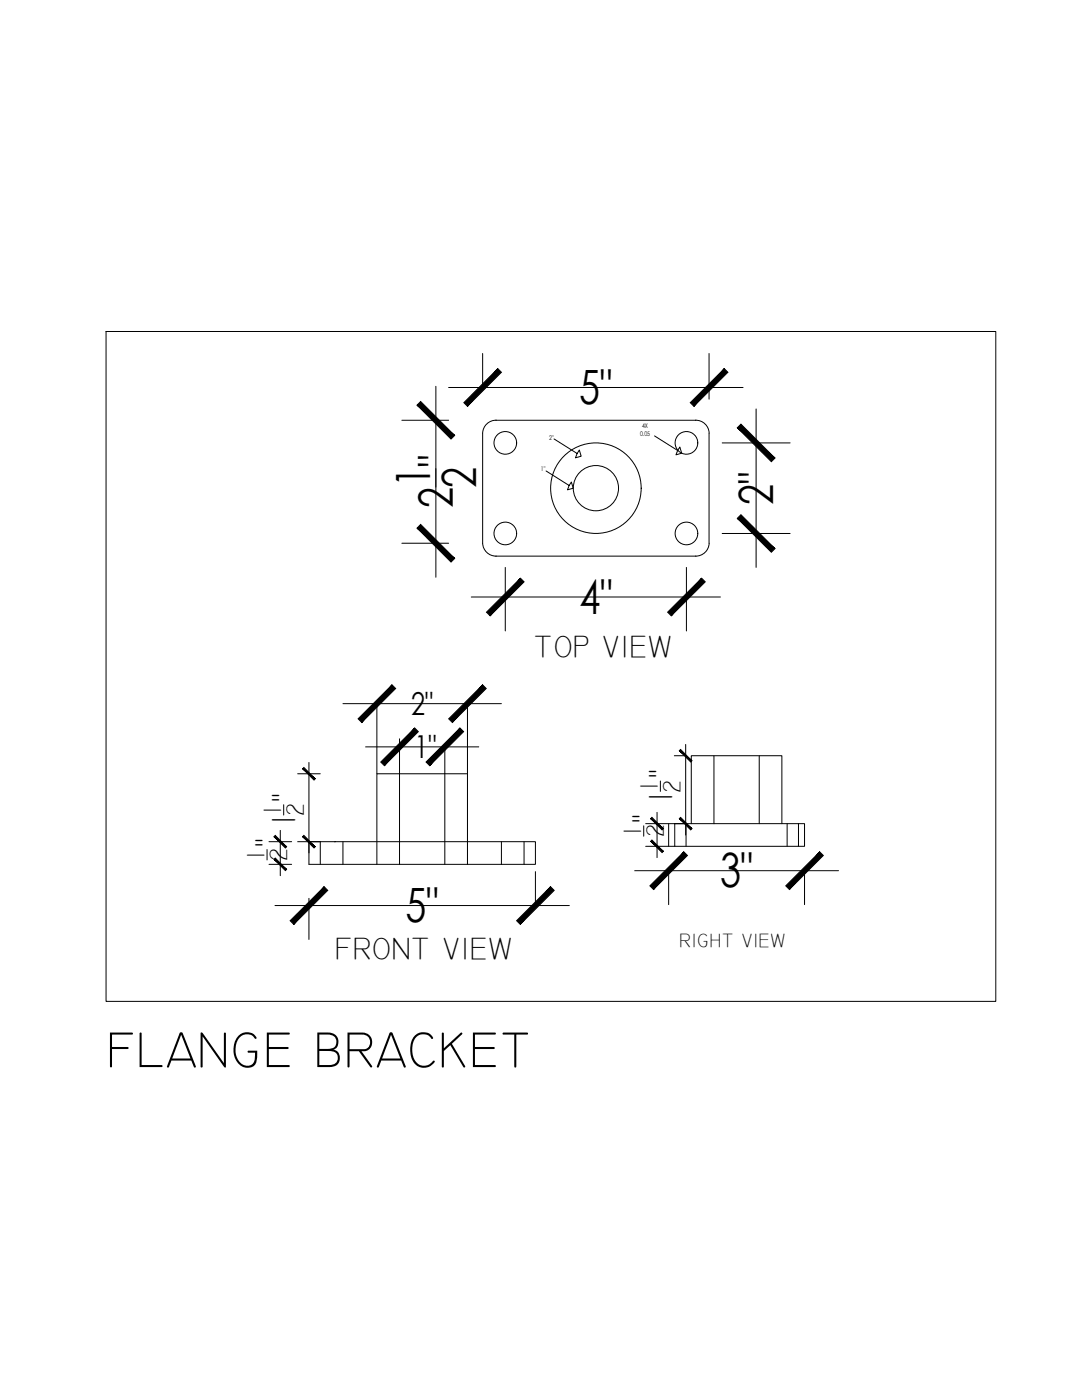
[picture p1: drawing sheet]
<svg xmlns="http://www.w3.org/2000/svg" width="216mm" height="279mm" viewBox="0 0 216 279" stroke-linecap="round" stroke-linejoin="round" font-family="sans-serif">
<!-- layer: DIM -->
<g fill="none" stroke="#000" stroke-width=".2">
<path d="M21.2 66.2h177.5v133.6h-177.5zM87 77.1v38.1M89.5 77.3h58.8M96.3 70.5v6.8M141.5 70.5v9.2M80.2 83.9h9.3M87 93.5v3.7M98.9 83.9h40M99 83.9a2.67 2.67 0 0 0-2.7 2.5v22a2.68 2.68 0 0 0 2.7 2.6M109 94l4.6 2.9 .4-.7 .4 1.2-1.2 .4 .4-.9M110.5 87.6l4.7 2.9 .4-.7 .4 1.2-1.2 .4 .4-.9M130.6 87l4.6 2.9 .5-.7 .3 1.2-1.1 .4 .3-.9"/>
<path d="M138.8 83.9a2.67 2.67 0 0 1 2.7 2.5M141.5 86.4v22M144.1 88.4h13.6M150.9 81.6v31.6M80.2 108.4h9.3M94 119.1h49.7M98.9 111h40M100.8 113.2v12.7M137 113.2v12.7M141.5 108.4a2.67 2.67 0 0 1-2.7 2.6M144.1 106.5h13.6M59.4 154.4h4.5"/>
<path d="M61.6 152.2v20.3h45.2v-4.5h-45.2M68.4 140.4h6.8M72.9 149.1h22.6M75.2 140.4h24.9M75.2 140.4v14M79.7 147.4v25.1M88.8 149.1v23.4M93.3 140.4v14M131.8 155.9v2M134.6 150.8h2.2M136.8 148.6v18M142.5 150.8v13.6"/>
<path d="M151.5 150.8v13.6M53.3 169.5v2.1M53.7 168h4.5M53.7 172.5h4.5M55.9 165.7v9.1M56.6 160.6v2.1M59.4 168h4.5v4.5M61.6 179.3v8.2M66.7 168h.1M68.4 168v4.5M75.2 172.5v-18.1h18.1v18.1M100.1 168v4.5"/>
<path d="M104.6 168v4.5M106.8 173.9v6.8M126.6 173.8h40.7M128.4 164.8v2.1M128.8 164.4h4.6M128.8 168.9h4.6M131.1 162.1v9.1M133.4 164.4h27.1v4.5h-27.1zM133.4 173.8v6.7M134.6 164.4h2.2M134.6 164.4v4.5M136.9 164.4v4.5"/>
<path d="M137.9 164.4v-13.6h18.1v13.6M157.1 164.4v4.5M159.3 164.4v4.5M160.5 173.8v6.7M54.9 180.7h58.7"/>
<circle cx="100.8" cy="88.4" r="2.26"/>
<circle cx="118.9" cy="97.4" r="9"/>
<circle cx="118.9" cy="97.4" r="4.5"/>
<circle cx="137" cy="88.4" r="2.26"/>
<circle cx="100.8" cy="106.5" r="2.26"/>
<circle cx="137" cy="106.5" r="2.26"/>
</g>
<!-- layer: 0 -->
<g fill="#000" stroke="#000" stroke-width=".2">
<path d="M144.5 73.6l-6 7.5 6.7-6.8zM144.5 73.6l-6 7.5-.8-.7z"/>
<path d="M83.9 80.1l-.7 .7 7.5 6.1zM83.2 80.8l7.5 6.1-.7 .7z"/>
<path d="M99.3 73.6l-6.7 6.8 .7 .7zM99.3 73.6l.8 .7-6.8 6.8z"/>
<path d="M147.8 84.6l-.7 .8 7.5 6zM147.1 85.4l7.5 6-.7 .7z"/>
<path d="M83.2 105.4l6.8 6.8 .7-.7zM83.9 104.7l6.8 6.8-7.5-6.1z"/>
<path d="M140 115.4l-6.1 7.5 6.8-6.8zM133.2 122.2l6.8-6.8-6.1 7.5z"/>
<path d="M147.1 103.4l6.8 6.8 .7-.7zM147.1 103.4l.7-.7 6.8 6.8z"/>
<path d="M97.1 122.2l.7 .7 6.1-7.5zM103.9 115.4l.7 .7-6.8 6.8z"/>
<path d="M60.6 153.2l-.2 .2 2.5 2zM60.4 153.4l2.5 2-.2 .3z"/>
<path d="M135.8 149.6l-.2 .2 2.5 2zM135.6 149.8l2.5 2-.3 .3z"/>
<path d="M54.9 166.7l-.2 .3 2.5 2zM54.7 167l2.5 2-.3 .2z"/>
<path d="M54.7 171.5l2.2 2.2 .3-.2zM54.9 171.2l2.3 2.3-2.5-2z"/>
<path d="M60.4 167l2.3 2.2 .2-.2zM60.4 167l.2-.3 2.3 2.3z"/>
<path d="M109.9 177l-6.1 7.5 6.8-6.8zM103.1 183.7l6.8-6.7-6.1 7.5z"/>
<path d="M129.7 176.8l.7 .7 6.1-7.5zM136.5 170l.7 .7-6.8 6.8z"/>
<path d="M130.1 163.1l-.3 .3 2.6 2zM129.8 163.4l2.6 2-.3 .2z"/>
<path d="M129.8 167.9l2.3 2.2 .3-.2zM129.8 167.9l.3-.2 2.3 2.2z"/>
<path d="M135.6 163.4l2.2 2.2 .3-.2zM135.6 163.4l.2-.3 2.3 2.3z"/>
<path d="M163.6 170l-6.1 7.5 6.8-6.8zM163.6 170l-6.1 7.5-.7-.7z"/>
<path d="M57.9 183.7l.7 .8 6.1-7.5zM64.7 177l.7 .7-6.8 6.8z"/>
</g>
<!-- layer: DIM -->
<g fill="#000" stroke="#000" stroke-width=".2">
<path d="M96.3 136.7l-6 7.5 6.7-6.8zM96.3 136.7l-6 7.5-.8-.7z"/>
<path d="M71.5 143.5l.7 .7 6-7.5zM78.2 136.7l.7 .7-6.7 6.8z"/>
<path d="M82.7 145.3l-6.7 6.8 .7 .7zM82.7 145.3l.8 .7-6.8 6.8z"/>
<path d="M91.8 145.3l-6.1 7.5 6.8-6.8zM91.8 145.3l-6.1 7.5-.7-.7z"/>
</g>
<text font-size="10.2" x="21.4" y="213">FLANGE BRACKET</text>
<g font-size="9.4">
<text x="115.6" y="80.6">5&quot;</text>
<text x="85.8" y="97.1" transform="rotate(-90 85.8 97.1)">1</text>
<text x="90.4" y="101.4" transform="rotate(-90 90.4 101.4)">2 &quot;</text>
<text x="95" y="97.4" transform="rotate(-90 95 97.4)">2</text>
<text x="154.3" y="100.7" transform="rotate(-90 154.3 100.7)">2&quot;</text>
<text x="115.6" y="122.5">4&quot;</text>
<text x="143.7" y="177.1">3&quot;</text>
<text x="80.9" y="184">5&quot;</text>
</g>
<g font-size="6.6">
<text x="134" y="160" transform="rotate(-90 134 160)">1 &quot;</text>
<text x="58.9" y="164.7" transform="rotate(-90 58.9 164.7)">1 &quot;</text>
<text x="130.7" y="164.5" transform="rotate(-90 130.7 164.5)">&quot;</text>
<text x="55.5" y="169.2" transform="rotate(-90 55.5 169.2)">&quot;</text>
</g>
<g font-size="6.3">
<text x="82" y="142.7">2&quot;</text>
<text x="82.7" y="151.3">1&quot;</text>
</g>
<g font-size="6.2">
<text x="106.6" y="131.1">TOP VIEW</text>
<text x="66.9" y="191.3">FRONT VIEW</text>
</g>
<g font-size="5">
<text x="131.2" y="157.7" transform="rotate(-90 131.2 157.7)">1</text>
<text x="135.7" y="158.2" transform="rotate(-90 135.7 158.2)">2</text>
<text x="56" y="162.4" transform="rotate(-90 56 162.4)">1</text>
<text x="60.6" y="162.9" transform="rotate(-90 60.6 162.9)">2</text>
<text x="127.9" y="166.6" transform="rotate(-90 127.9 166.6)">1</text>
<text x="132.4" y="167.1" transform="rotate(-90 132.4 167.1)">2</text>
<text x="52.7" y="171.4" transform="rotate(-90 52.7 171.4)">1</text>
<text x="57.2" y="171.9" transform="rotate(-90 57.2 171.9)">2</text>
</g>
<text font-size="3.9" x="135.6" y="189.1">RIGHT VIEW</text>
<g font-size="1.3">
<text x="109.6" y="87.9">2&quot;</text>
<text x="127.7" y="86.9">0.05</text>
<text x="128.1" y="85.4">4X</text>
<text x="107.9" y="94.1">1&quot;</text>
</g>
</svg>
